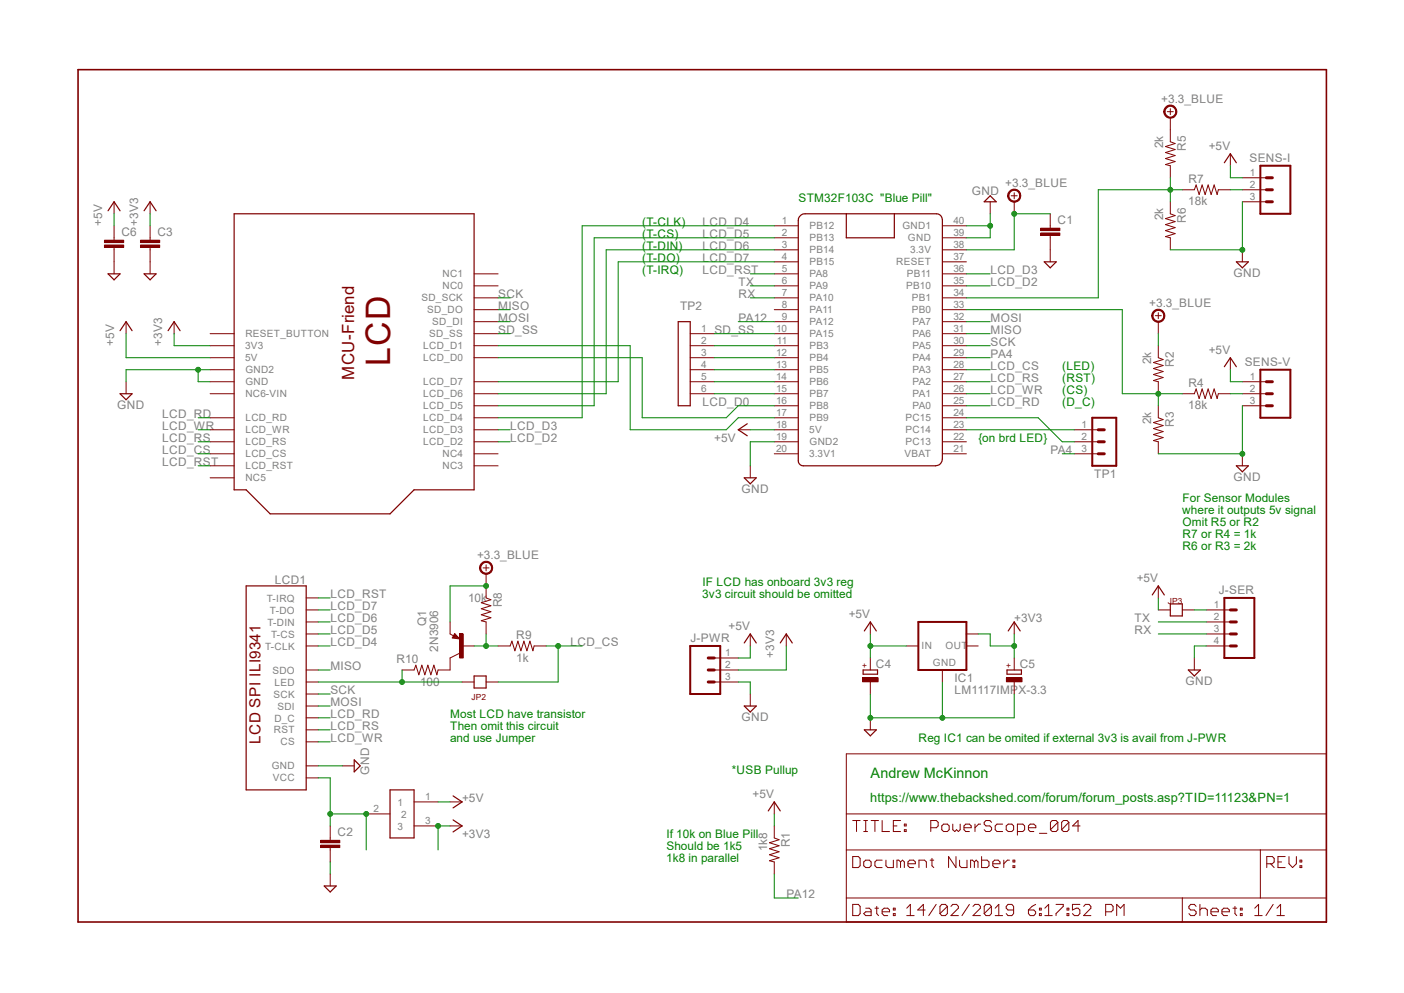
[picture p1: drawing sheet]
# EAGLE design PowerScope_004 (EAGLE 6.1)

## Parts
C1  BCAP  [BCAP]
C2  BCAP  [BCAP]
C3  BCAP  [BCAP]
C4  C-RB200100  [CPOL-RADIAL-10UF-25V]
C5  C-RB200100  [CPOL-RADIAL-10UF-25V]
C6  BCAP  [BCAP]
IC1  LM1117IMPX-3.3  [SOT223]
J-PWR  MO3POL  [MOLEX-3]
J-SER  MO4POL  [MOLEX-4]
JP1  JP1X3  [JP1X3]
JP2  JP1  [JP1]
JP3  JP1  [JP1]
LCD1  LCD_ILI9341_SPI_TREV  [LCD_ILI9341_SPI_24T_REVERSE]
Q1  2N3906  [TO92]
R1  1k8  R4SMALLPAD  [R4_SP]
R2  2k  R4SMALLPAD  [R4_SP]
R3  2k  R4SMALLPAD  [R4_SP]
R4  18k  R4SMALLPAD  [R4_SP]
R5  2k  R4SMALLPAD  [R4_SP]
R6  2k  R4SMALLPAD  [R4_SP]
R7  18k  R4SMALLPAD  [R4_SP]
R8  10k  R4SMALLPAD  [R4_SP]
R9  1k  R4SMALLPAD  [R4_SP]
R10  100  R4SMALLPAD  [R4_SP]
SENS-I  MO3POL  [MOLEX-3]
SENS-V  MO3POL  [MOLEX-3]
TP1  MA03-1  [MA03-1]
TP2  SIL-6  [SIL6]
U$2  LCD_MCUFRIENDREV  [LCD-MCUFRIEND-24T-REV]
U$3  BLUE_PILL  [BLUE_PILL_CLEAN]

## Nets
+3V3: C3.1 C5.1(+) IC1.TAB(OUT1) J-PWR.2 JP1.3 U$2.3V(3V3)
+5V: C4.1(+) C6.1 IC1.3(IN) J-PWR.1 JP1.1 JP3.1 R1.P$1 SENS-I.1 SENS-V.1 U$2.5V U$3.18(5V)
+UB: C1.1 Q1.3(E) R2.P$1 R5.P$1 R8.P$1 U$3.38(3.3V) ; supply symbol labelled +3.3_BLUE
GND: C1.2 C2.2 C3.2 C4.2(-) C5.2(-) C6.2 IC1.1(GND) J-PWR.3 J-SER.4 LCD1.GND R3.P$2 R6.P$2 SENS-I.3 SENS-V.3 U$2.GND U$2.GND2 U$3.19(GND2) U$3.39(GND) U$3.40(GND1)
LCD_CS: JP2.2 R9.P$2 U$2.LCD_CS U$3.28(PA3)
LCD_D0: U$2.LCD_D0 U$3.16(PB8)
LCD_D2: U$2.LCD_D2 U$3.35(PB10)
LCD_D3: U$2.LCD_D3 U$3.36(PB11)
LCD_D4: LCD1.T_CLK(T-CLK) U$2.LCD_D4 U$3.1(PB12)
LCD_D5: LCD1.T_CS(T-CS) U$2.LCD_D5 U$3.2(PB13)
LCD_D6: LCD1.T_DI(T-DIN) U$2.LCD_D6 U$3.3(PB14)
LCD_D7: LCD1.T_DO(T-DO) U$2.LCD_D7 U$3.4(PB15)
LCD_RD: LCD1.D_C U$2.LCD_RD U$3.25(PA0)
LCD_RS: LCD1.RST U$2.LCD_RS U$3.27(PA2)
LCD_RST: LCD1.T-IRQ U$2.LCD_RST U$3.5(PA8)
LCD_WR: LCD1.CS U$2.LCD_WR U$3.26(PA1)
MISO: LCD1.SDO U$2.SD_DO U$3.31(PA6)
MOSI: LCD1.SDI U$2.SD_DI U$3.32(PA7)
N$1: Q1.2(B) R8.P$2 R9.P$1
N$2: U$2.LCD_D1 U$3.17(PB9)
N$3: Q1.1(C) R10.P$2
N$4: TP1.2 U$3.24(PC15)
N$5: TP2.6 U$3.15(PB7)
N$6: J-SER.1 JP3.2
N$7: R4.P$2 SENS-V.2
N$8: R2.P$2 R3.P$1 R4.P$1 U$3.33(PB0)
N$9: R7.P$2 SENS-I.2
N$10: R5.P$2 R6.P$1 R7.P$1 U$3.34(PB1)
N$11: TP1.1 U$3.23(PC14)
N$12: TP2.5 U$3.14(PB6)
N$13: TP2.4 U$3.13(PB5)
N$14: TP2.3 U$3.12(PB4)
N$15: TP2.2 U$3.11(PB3)
N$16: JP2.1 LCD1.LED R10.P$1
N$17: C2.1 JP1.2 LCD1.VCC
PA4: TP1.3 U$3.29(PA4)
PA12: R1.P$2 U$3.9(PA12)
RX: J-SER.3 U$3.7(PA10)
SCK: LCD1.SCK U$2.SD_SCK U$3.30(PA5)
SD_SS: TP2.1 U$2.SD_SS U$3.10(PA15)
TX: J-SER.2 U$3.6(PA9)
Unconnected: IC1.2(OUT) U$2.NC0 U$2.NC2(NC1) U$2.NC3 U$2.NC4 U$2.NC5 U$2.RESET_BUTTON U$2.VIN(NC6-VIN) U$3.8(PA11) U$3.20(3.3V1) U$3.21(VBAT) U$3.22(PC13) U$3.37(RESET)

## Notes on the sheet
- STM32F103C  "Blue Pill"
- (T-CLK)
- (T-CS)
- (T-DIN)
- (T-DO)
- (T-IRQ)
- (LED)
- (RST)
- (CS)
- (D_C)
- {on brd LED}
- For Sensor Modules
- where it outputs 5v signal
- Omit R5 or R2
- R7 or R4 = 1k
- R6 or R3 = 2k
- IF LCD has onboard 3v3 reg
- 3v3 circuit should be omitted
- Most LCD have transistor
- Then omit this circuit
- and use Jumper | Reg IC1 can be omited if external 3v3 is avail from J-PWR
- *USB Pullup
- Andrew McKinnon
- https://www.thebackshed.com/forum/forum_posts.asp?TID=11123&PN=1
- If 10k on Blue Pill
- Should be 1k5
- 1k8 in parallel
